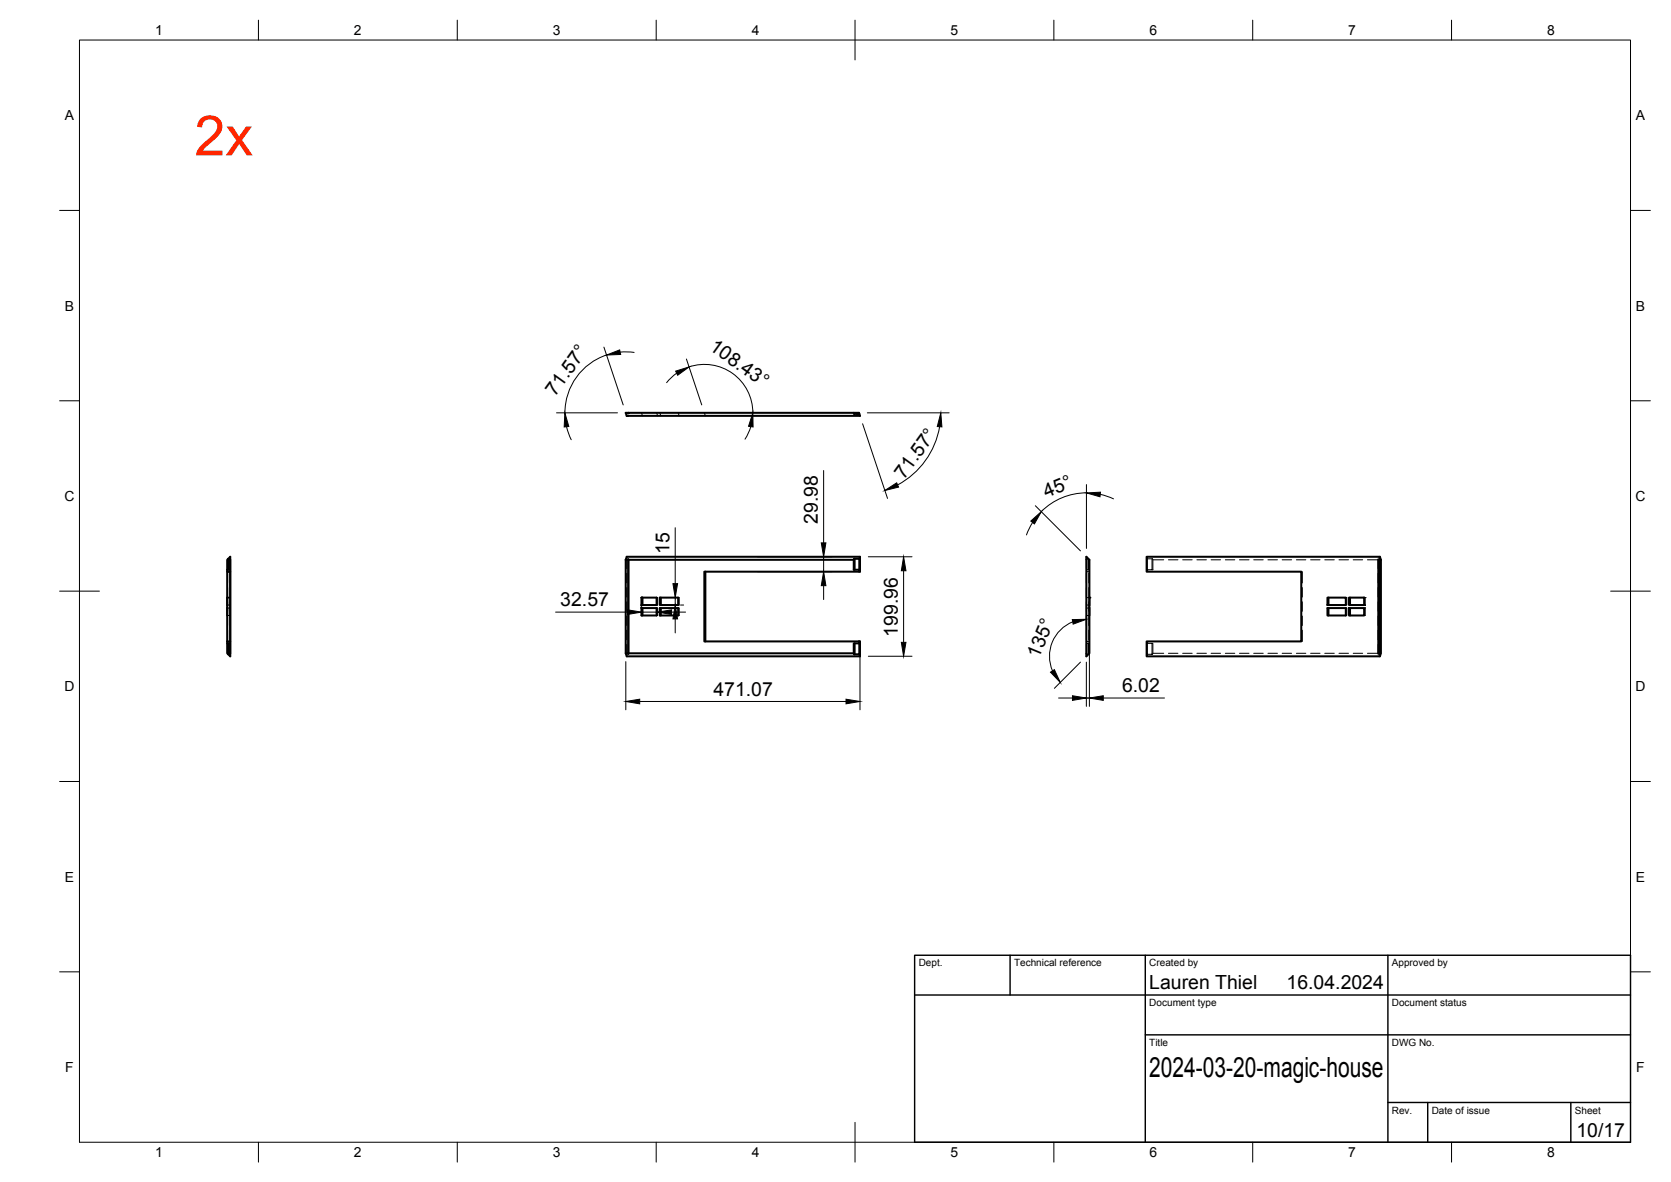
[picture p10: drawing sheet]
<svg xmlns="http://www.w3.org/2000/svg" width="420mm" height="297mm" viewBox="0 0 420 297" stroke-linecap="round" stroke-linejoin="round" font-family="sans-serif">
<!-- layer: Visible -->
<g fill="none" stroke="#000" stroke-width=".51">
<path d="M157.6 104.5h.4M214.7 103.7h-57.4l.3 .8M216.1 104h-1.3l-.1-.3h1.3l.2 .8h-58.6M216.2 139.9l-.1 .5M273.2 139.9l.7 .8v23.5l-.7 .7zM347 139.9l.2 .8v23.5l-.2 .7M57.1 150.2v2M57.1 152.7v2M57.1 143.2v.5M57.4 140.4l.5-.5v25l-.5-.5M57.4 140.4l-.3 .3v2.5M57.4 140.4v2.8h-.3"/>
<path d="M57.9 140.6v23.7M57.9 143.7h-.8v17.5M157.3 140.7l.3-.8h58.6v3.8h-39.1v17.5h38.9M157.3 140.7v23.5l.3 .7h58.6v-3.7h-.2M157.3 140.7h57.4M158 140.6v23.7zM161.3 150.2h3.8v1.8h-3.8v.2zM161.3 152.7v.1h3.8v1.9h-3.8zM161.5 150.2v1.8M161.5 152.8v1.9M165.9 150.2h4.6v1.8h-4.6zM165.9 152.8h4.6v1.9h-4.6z"/>
<path d="M166.2 150.2v1.8M166.2 152.8v1.9M177.4 143.7v17.5M214.8 140.4h1.3v2.8h-1.4zM214.9 140.4v2.8M216 143.2v.5M273.9 150.2v2M273.9 152.7v2M333.8 152.8h4.6v1.9h-4.6zM333.8 150.2h4.6v1.8h-4.6zM334 150.2v1.8M334 152.8v1.9"/>
<path d="M339.2 152.8h3.8v1.9h-3.8zM339.2 150.2h3.8v1.8h-3.8zM339.4 150.2v1.8M339.4 152.8v1.9M346.6 140.6h.4v23.7h-.4zM347 140.6v-.7h-58.7v3.8h38.9v17.5h-38.9v3.7h58.7v-.6M57.1 161.2v.5h.3v2.7M57.1 161.7v2.5l.3 .2M57.1 161.2h.8M157.3 164.2h57.4M214.9 161.7v2.7M216 161.2l.1 3.2h-1.3l-.1-2.7h1.3"/>
<path d="M216.1 164.4l.1 .5"/>
</g>
<!-- layer: Hidden -->
<g fill="none" stroke="#000" stroke-width=".25">
<path d="M161.3 103.7l.2 .8M165.1 103.7l.3 .8M165.9 103.7l.3 .8M170.5 103.7l.3 .8M177.1 103.7l.3 .8M214.8 104l.1 .4 1.1-.4M157.6 139.9v.7h.4M288.3 139.9l.2 .5M57.1 150.2h.8M57.1 152h.8M57.1 154.7h.8M57.1 152.8h.8"/>
<path d="M57.2 140.6v2.3M57.2 144.1v2.4M57.2 147.7v2.3M57.2 151.2v2.4M57.2 154.8v2.4M57.2 158.4v2.4M57.4 140.4h.4v2.8h-.4M157.6 140.6v2.3M157.6 144.1v2.4M157.6 147.7v2.3M157.6 151.2v2.4M157.6 154.8v2.4"/>
<path d="M157.6 158.4v2.4M158 140.6v2.3M158 144.1v2.4M158 147.7v2.3M158 151.2v2.4M158 154.8v2.4M158 158.4v2.4M165.1 150.2h.3v1.8h-.3M165.1 152.8h.3v1.9h-.3M170.5 150.2h.3v1.8h-.3M170.5 152.8h.3v1.9h-.3M273.2 150.2h.7"/>
<path d="M273.2 152h.7M273.2 154.7h.7M273.2 152.8h.7M273.2 140.6v2.3M273.2 144.1v2.4M273.2 147.7v2.3M273.2 151.2v2.4M273.2 154.8v2.4M273.2 158.4v2.4M273.2 143.7h.7M273.7 143.2v-2.8h-.4v2.8h.6M273.8 140.6v2.3"/>
<path d="M273.8 144.1v2.4M273.8 147.7v2.3M273.8 151.2v2.4M273.8 154.8v2.4M273.8 158.4v2.4M288.5 140.4h1.3l.1 2.8h-.2M288.6 143.2v.5M289.7 140.4v2.8h-1.2v-2.8M289.9 140.7h2.7M293.8 140.7h2.4M297.4 140.7h2.4M300.9 140.7h2.4"/>
<path d="M304.5 140.7h2.4M308.1 140.7h2.4M311.7 140.7h2.3M315.2 140.7h2.4M318.8 140.7h2.4M322.4 140.7h2.4M326 140.7h2.3M327.2 143.7h.2v2.8M327.4 158.4v2.8h-.2M327.4 147.7v2.3M327.4 151.2v2.4M327.4 154.8v2.4"/>
<path d="M329.5 140.7h2.4M333.1 140.7h2.4M336.7 140.7h2.4M338.4 152.8h.2v1.9h-.2M338.4 150.2h.2v1.8h-.2M340.3 140.7h2.3M343 152.8l.3-.1v2h-.3M343 150.2h.3M343.3 150.2h.1M343.3 150.2v2l-.3-.2M343.8 140.7h3.4M346.5 140.6v2.3"/>
<path d="M346.5 144.1v2.4M346.5 147.7v2.3M346.5 151.2v2.4M346.5 154.8v2.4M346.5 158.4v2.4M346.5 140.6h.1M346.5 140.6l.1 .1M57.2 162v2.3M57.4 161.7h.4v2.7h-.4M157.6 162v2.3M158 164.3h-.4v.6M158 162v2.3"/>
<path d="M273.2 162v2.3M273.2 161.2h.7M273.7 161.7v2.7M273.8 162v2.3M273.9 161.7h-.6v2.7h.4M288.5 161.7h1.2v2.7h-1.2zM288.5 164.4l-.2 .5M288.6 161.2v.5M289.7 161.7h.2v2.5l-.2 .2M289.9 164.2h2.7M293.8 164.2h2.4M297.4 164.2h2.4"/>
<path d="M300.9 164.2h2.4M304.5 164.2h2.4M308.1 164.2h2.4M311.7 164.2h2.3M315.2 164.2h2.4M318.8 164.2h2.4M322.4 164.2h2.4M326 164.2h2.3M329.5 164.2h2.4M333.1 164.2h2.4M336.7 164.2h2.4M340.3 164.2h2.3"/>
<path d="M343.8 164.2h3.4M346.5 164.3h.1M346.6 162l-.1 2.3M346.6 164.2l-.1 .1"/>
</g>
<!-- layer: Visible -->
<g fill="#000">
<circle cx="161.3" cy="103.7" r=".25"/>
<circle cx="57.1" cy="150.2" r=".25"/>
<circle cx="161.3" cy="150.2" r=".25"/>
<circle cx="273.9" cy="150.2" r=".25"/>
</g>
<!-- layer: BORDER -->
<g fill="none" stroke="#000" stroke-width=".25">
<path d="M20 10.1h390v276.9h-390zM65 5.1v5M115 5.1v5M165 5.1v5M215 5.1v10M265 5.1v5M315 5.1v5M365 5.1v5M15 52.9h5M410 52.9h5M15 100.7h5M410 100.7h5"/>
<path d="M15 148.6h10M405 148.6h10M15 196.4h5M410 196.4h5M15 244.2h5M410 244.2h5M65 287v5M115 287v5M165 287v5M215 282.1v9.9M265 287v5M315 287v5"/>
<path d="M365 287v5"/>
</g>
<!-- layer: TITLEBLOCK -->
<path d="M230 240.1h180v46.9h-180zM230 250h180M254 240.1v9.9M288 240.1v46.9M349 240.1v46.9M288 260.1h122M349 277.1h61M359 277.1v9.9M395 277.1v9.9" fill="none" stroke="#000" stroke-width=".36"/>
<!-- layer: FD_Dimensions -->
<g fill="none" stroke="#000" stroke-width=".25">
<path d="M151.8 87.2l4.9 14.6M152.5 89.2a15.3 15.3 0 0 0-10.5 14.5M155.9 88.5l3.5 .1M170.2 93.8l-1.4 1.1-1.2 1.3M172.6 90.2l3.8 11.6M173.3 92.2a12.2 12.2 0 0 1 16 11.5M139.9 103.7h15.4M142.4 107.2l1.2 3.3M188.8 107.2l-.6 1.6-.9 1.6M207.1 118.2v18.2M216.9 106.5l6.3 18.8M218.1 103.7h20.6"/>
<path d="M236.3 107.2a20.6 20.6 0 0 1-10.6 14.7M169.8 132.6v14.1M190.5 139.9h18.7M207.1 139.9v3.8M218.3 139.9h11M259.6 131.3l-1.5 3.1M260.3 127.1l11.4 11.3M273.2 121.8v16M273.2 123.9a16.1 16.1 0 0 0-11.4 4.7M276.7 124.2l3.3 1.2M139.7 153.8h18.1M161.3 153.8h4.1"/>
<path d="M167.7 150.2h.1M168.9 153.8h3.5M169.8 150.2v1.8M169.8 155.5v3.6M171.1 152h.8M190.5 143.7h18.7M207.1 147.2v3.5M227.2 143.4v18M269.7 156.3a9.3 9.3 0 0 0-5.1 12.3M273.2 153.5v8.7M273.9 156.8v20.7M157.4 166.3v12.1"/>
<path d="M160.8 176.3h51.9M216.2 163.3v15.1M218.3 164.9h11M266.2 175.4h3.5M271.7 166.4l-6.6 6.6M273.2 166.4v11.1M273.2 175.4h.7M277.4 175.4h15.4"/>
</g>
<g fill="#000" stroke="#000" stroke-width=".25">
<path d="M152.5 89.2l3.3-1.3 .3 1.2zM169.9 93.3l3.4-1.1-2.9 2.1zM142 103.7l1 3.5-1.1 .1zM189.3 103.7l.1 3.6-1.2-.2zM236.6 103.7l.2 3.6-1.1-.1zM206.5 136.4h1.2l-.6 3.5zM222.5 123.3l3-2 .4 1.1zM259.2 130.9l2.6-2.3-1.7 3.1zM273.2 123.9l3.5-.2-.1 1.1zM157.8 153.3l3.5 .5-3.5 .6zM165.4 153.8l3.5-.5v1.1zM169.8 152l.6 3.5h-1.2z"/>
<path d="M169.2 146.7h1.2l-.6 3.5zM207.1 143.7l.6 3.5h-1.2zM227.2 139.9l.6 3.5h-1.2zM269.6 155.7l3.6-.1-3.4 1.3zM157.4 176.3l3.4-.6v1.2zM212.7 175.7l3.5 .6-3.5 .6zM226.6 161.4h1.2l-.6 3.5zM264.1 168.9l1-.6 1.5 3.2zM269.7 174.8l3.5 .6-3.5 .6zM273.9 175.4l3.5-.6v1.2z"/>
</g>
<text font-size="14" fill="#ff2600" x="48.9" y="39">2x</text>
<text font-size="7" x="289" y="270.6">2024-03-20-magic-house</text>
<g font-size="4.9">
<text x="178.1" y="87.7" transform="rotate(36 178.1 87.7)">108.43°</text>
<text x="139.6" y="99.7" transform="rotate(-54 139.6 99.7)">71.57°</text>
<text x="227.4" y="120.6" transform="rotate(-54 227.4 120.6)">71.57°</text>
<text x="263.2" y="125.1" transform="rotate(-23 263.2 125.1)">45°</text>
<text x="205.6" y="131.7" transform="rotate(-90 205.6 131.7)">29.98</text>
<text x="168.3" y="139.2" transform="rotate(-90 168.3 139.2)">15</text>
<text x="140.9" y="152.4">32.57</text>
<text x="225.7" y="160" transform="rotate(-90 225.7 160)">199.96</text>
<text x="261.2" y="165.6" transform="rotate(-68 261.2 165.6)">135°</text>
<text x="282.1" y="174">6.02</text>
<text x="179.4" y="174.8">471.07</text>
<text x="289" y="248.5">Lauren Thiel</text>
<text x="323.5" y="248.5">16.04.2024</text>
<text x="396.4" y="285.7">10/17</text>
</g>
<g font-size="3.5">
<text x="39" y="8.8">1</text>
<text x="89" y="8.8">2</text>
<text x="139" y="8.8">3</text>
<text x="189" y="8.8">4</text>
<text x="239" y="8.8">5</text>
<text x="289" y="8.8">6</text>
<text x="339" y="8.8">7</text>
<text x="389" y="8.8">8</text>
<text x="16.3" y="30.2">A</text>
<text x="411.3" y="30.2">A</text>
<text x="16.3" y="78">B</text>
<text x="411.3" y="78">B</text>
<text x="16.2" y="125.9">C</text>
<text x="411.2" y="125.9">C</text>
<text x="16.2" y="173.7">D</text>
<text x="411.2" y="173.7">D</text>
<text x="16.3" y="221.6">E</text>
<text x="411.3" y="221.6">E</text>
<text x="16.4" y="269.4">F</text>
<text x="411.4" y="269.4">F</text>
<text x="39" y="290.8">1</text>
<text x="89" y="290.8">2</text>
<text x="139" y="290.8">3</text>
<text x="189" y="290.8">4</text>
<text x="239" y="290.8">5</text>
<text x="289" y="290.8">6</text>
<text x="339" y="290.8">7</text>
<text x="389" y="290.8">8</text>
</g>
<g font-size="2.5">
<text x="231" y="242.9">Dept.</text>
<text x="255" y="242.9">Technical reference</text>
<text x="289" y="242.9">Created by</text>
<text x="350" y="242.9">Approved by</text>
<text x="289" y="252.8">Document type</text>
<text x="350" y="252.8">Document status</text>
<text x="289" y="262.9">Title</text>
<text x="350" y="262.9">DWG No.</text>
<text x="350" y="279.9">Rev.</text>
<text x="360" y="279.9">Date of issue</text>
<text x="396" y="279.9">Sheet</text>
</g>
</svg>
